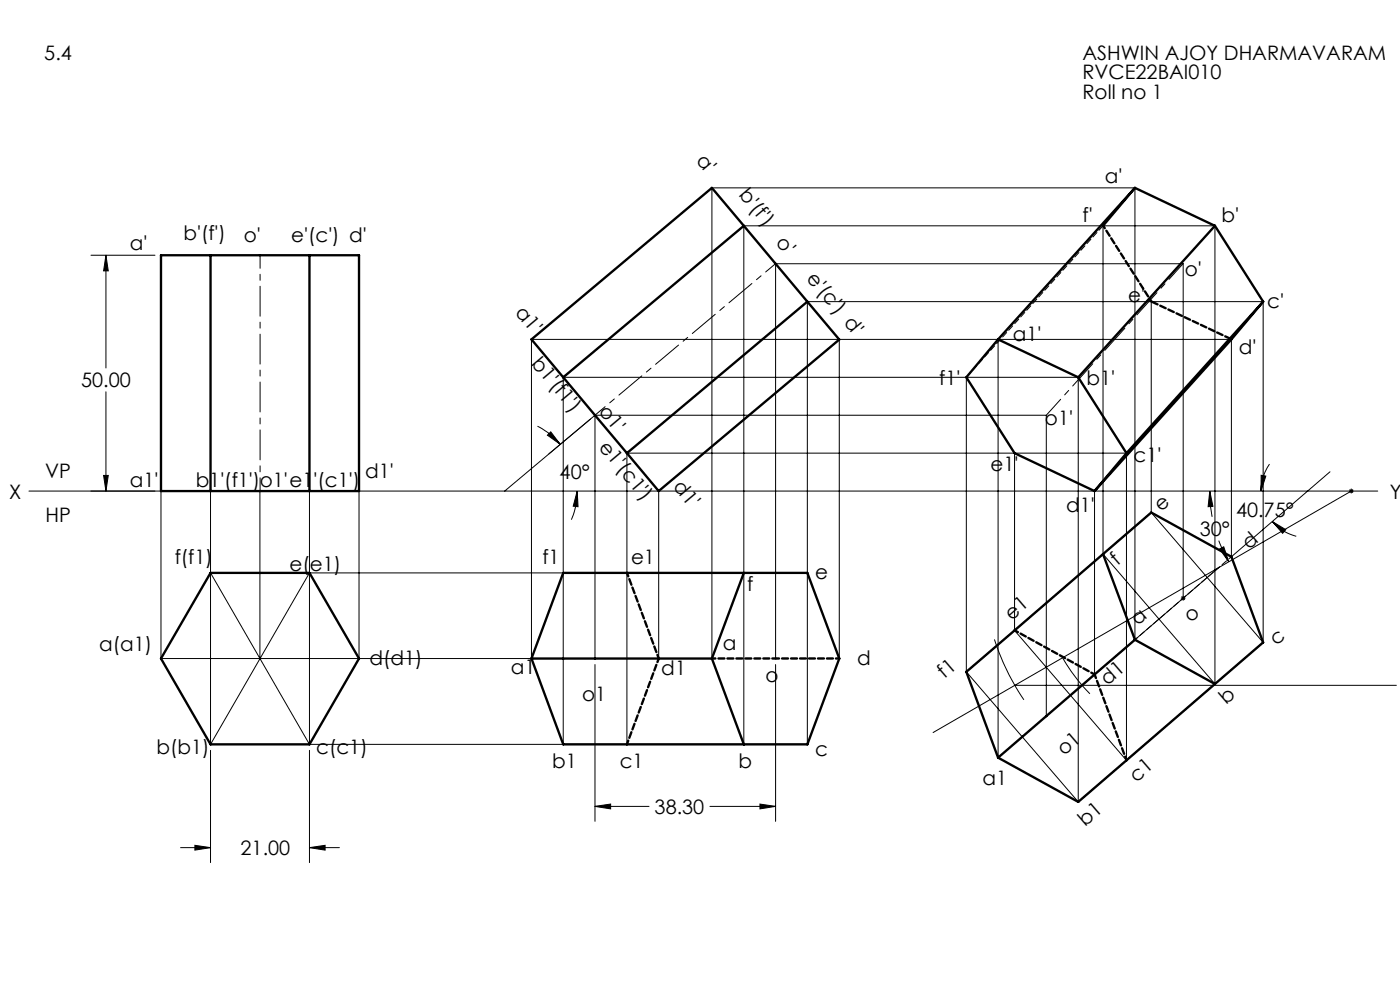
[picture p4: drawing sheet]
<svg xmlns="http://www.w3.org/2000/svg" width="297mm" height="210mm" viewBox="0 0 297 210" stroke-linecap="round" stroke-linejoin="round" font-family="sans-serif">
<g fill="none" stroke="#000" stroke-width=".21">
<path d="M19.3 54.1h13.6M22.5 54.1l.5 3.4h-1zM22.5 54.1v24M234 47.9v69.6M178 72v67.7M211.7 72v88.7M244.2 64v44.7M22.5 83.1v21.1M114 90.4a14.3 14.3 0 0 1 4.9 3.9M116.1 92.3l.7-.7 2.1 2.7zM126.2 88.1v51.6M126.2 88.1h95.8v63.8"/>
<path d="M126.2 88.1l-19.1 16.1M205 80v62.5M215.2 96.1v37.6M269.3 98.5a9.7 9.7 0 0 0-1.8 5.7M6.1 104.2h286.2M22 100.9h1l-.5 3.3zM44.7 104.2v53.7l21-36.4h105.6M55.1 104.2v35.5M65.7 104.2v53.7M76.2 104.2v35.5M122.4 104.2l.2 3.3-1-.1zM122.4 104.2a15.3 15.3 0 0 1-1.2 6"/>
<path d="M139.7 104.2v35.5M232.2 104.2v38.9M234 117.5l23.7 27.6M234 117.5l-18.8 16.2M244.2 108.7l-10.2 8.8M244.2 108.7l23.8 27.6M256.6 104.2l.7 3.2-1 .1zM256.6 104.2l.2 2.7 .3 2.7M258.6 114.7l.9 2.3 1.2 2.2M258.7 116.4l.9-.4 1.1 3.2zM267.5 100.8l1 .2-1 3.2zM269.9 110.6l2.9 1.8-.7 .7z"/>
<path d="M269.9 110.6a10.1 10.1 0 0 0 5.1 3.2M282.2 100.1l-21 18v-46.1h-148.5v67.7h-78.6v-35.5M286.3 103.8l.7 .7M286.7 103.6v1.1M286.7 104.2l-88.8 51.2M287 103.8l-.7 .7M44.7 121.5l21 36.4M211 135.6l.3 1a51.5 51.5 0 0 0 5.9 11.8M215.2 133.7l-10.2 8.8M215.2 133.7l23.8 27.6M225.4 139.5a38.4 38.4 0 0 0 5.8 7.7M240.8 135.7v-95.8h-89.8v99.8"/>
<path d="M250.5 126.9h1M250.6 126.5l.8 .7M251 127.4v-71.5h-86.5v83.8M251.4 126.5l-.8 .7M258.6 120.4l-29 25M268 136.3v-72.3h-96.7v93.9h-105.6M268 136.3l-10.3 8.8M44.7 159.2v23.8M65.7 159.2v23.8M119.5 157.9v-77.9h109.2v90.1M126.2 141v33.2M133 157.9v-61.8h106v65.2"/>
<path d="M164.5 141v33.2M205 142.5l23.7 27.6M215.3 145.4h80.9M257.7 145.1v-97.2h-99.9v110M257.7 145.1l-18.7 16.2M38.3 179.8h6.4M41.3 179.3l3.4 .5-3.4 .5zM65.7 179.8l3.3-.5v1zM65.7 179.8h6.3M126.2 171.1l3.3-.5v1zM126.2 171.1h11.5M150.6 171.1h13.9"/>
<path d="M161.2 170.6l3.3 .5-3.3 .5zM239 161.3l-10.3 8.8"/>
</g>
<path d="M126.3 88l38.3-32.1M55.2 104.1v-50" fill="none" stroke="#000" stroke-width=".21" stroke-dasharray="6.3 1.3 1.3 1.3" stroke-dashoffset="3.6"/>
<path d="M251 55.9l-29 32.1" fill="none" stroke="#000" stroke-width=".21" stroke-dasharray="6.3 1.3 1.3 1.3" stroke-dashoffset="1.8"/>
<path d="M261.2 118.1l-10.2 8.8M251 126.9l-10.2 8.8" fill="none" stroke="#000" stroke-width=".21" stroke-dasharray="1.3 .6" stroke-dashoffset=".6"/>
<path d="M234 47.9l-29 32.1" fill="none" stroke="#000" stroke-width=".21" stroke-dasharray="1.3 .6" stroke-dashoffset="-.1"/>
<g fill="none" stroke="#000" stroke-width=".5">
<path d="M240.8 39.9l-6.8 8M240.8 39.9l16.9 8M240.8 39.9l-29.1 32.1M34.1 54.1h42.1v50.1h-42.1zM44.7 54.1v50.1M65.7 54.1v50.1M157.8 47.9l-38.3 32.1M257.7 47.9l10.3 16.1M257.7 47.9l-29 32.1M112.7 72l38.3-32.1 27 32.1-38.3 32.2zM171.3 64l-38.3 32.1M211.7 72l-6.7 8 10.2 16.1 17 8.1"/>
<path d="M211.7 72l17 8M268 64l-6.8 8-29 32.2M268 64l-29 32.1M228.7 80l10.3 16.1M239 96.1l-6.8 8.1M234 117.5l10.2-8.8 17 9.4 6.8 18.2-10.3 8.8M234 117.5l-29 25 6.7 18.2M234 117.5l6.8 18.2M44.7 121.5h21l10.5 18.2-10.5 18.2h-21l-10.6-18.2zM112.7 139.7h38.3M119.5 121.5h51.8l6.7 18.2-6.7 18.2h-51.8l-6.8-18.2zM151 139.7l6.8 18.2"/>
<path d="M157.8 121.5l-6.8 18.2M240.8 135.7l-29.1 25M240.8 135.7l16.9 9.4M257.7 145.1l-29 25-17-9.4"/>
</g>
<path d="M234 47.9l10.3 16.1M164.6 139.7h-13.5M178.1 139.7h-13.5" fill="none" stroke="#000" stroke-width=".5" stroke-dasharray="1.3 .6" stroke-dashoffset=".6"/>
<path d="M139.8 139.7l-6.8-18.2M133 157.9l6.8-18.2M232.2 143.1l-17-9.4M239 161.3l-6.8-18.2" fill="none" stroke="#000" stroke-width=".5" stroke-dasharray="1.3 .6" stroke-dashoffset=".5"/>
<path d="M244.3 64l16.9 8" fill="none" stroke="#000" stroke-width=".5" stroke-dasharray="1.3 .6" stroke-dashoffset="-.2"/>
<path d="M41.3 179.3l3.4 .5-3.4 .5zM65.7 179.8l3.3-.5v1zM22.5 54.1l.5 3.4h-1zM22 100.9h1l-.5 3.3zM126.2 171.1l3.3-.5v1zM161.2 170.6l3.3 .5-3.3 .5zM122.4 104.2l.2 3.3-1-.1zM116.1 92.3l.7-.7 2.1 2.7zM267.5 100.8l1 .2-1 3.2zM269.9 110.6l2.9 1.8-.7 .7zM256.6 104.2l.7 3.2-1 .1zM258.7 116.4l.9-.4 1.1 3.2z" fill="#000"/>
<g font-size="4.2">
<text x="9.4" y="12.6">5.4</text>
<text x="229.6" y="12.6">ASHWIN AJOY DHARMAVARAM</text>
<text x="229.6" y="16.8">RVCE22BAI010</text>
<text x="229.6" y="21">Roll no 1</text>
<text x="147.6" y="34.1" transform="rotate(50 147.6 34.1)">a'</text>
<text x="156.6" y="41.4" transform="rotate(50 156.6 41.4)">b'(f')</text>
<text x="234.4" y="38.8">a'</text>
<text x="229.6" y="47.1">f'</text>
<text x="259.2" y="47.1">b'</text>
<text x="27.5" y="53.1">a'</text>
<text x="38.9" y="50.9">b'(f')</text>
<text x="51.7" y="51.3">o'</text>
<text x="61.8" y="51.3">e'(c') d'</text>
<text x="164.5" y="51.5" transform="rotate(50 164.5 51.5)">o'</text>
<text x="170.9" y="59.2" transform="rotate(50 170.9 59.2)">e'(c') d'</text>
<text x="251.3" y="58.5">o'</text>
<text x="239.3" y="64">e'</text>
<text x="268.9" y="65.4">c'</text>
<text x="109.1" y="66.3" transform="rotate(50 109.1 66.3)">a1'</text>
<text x="112.6" y="77.2" transform="rotate(50 112.6 77.2)">b1'(f1')</text>
<text x="214.9" y="72.4">a1'</text>
<text x="262.8" y="75.1">d'</text>
<text x="17.2" y="82.2">50.00</text>
<text x="199.3" y="81.6">f1'</text>
<text x="230.5" y="81.6">b1'</text>
<text x="126.9" y="87.4" transform="rotate(50 126.9 87.4)">o1'</text>
<text x="126.9" y="94.9" transform="rotate(50 126.9 94.9)">e1'(c1')</text>
<text x="221.7" y="90.2">o1'</text>
<text x="9.6" y="101.4">VP</text>
<text x="77.5" y="101.4">d1'</text>
<text x="118.7" y="101.6">40°</text>
<text x="210.1" y="100">e1'</text>
<text x="240.5" y="98">c1'</text>
<text x="1.9" y="105.8">X</text>
<text x="27.5" y="103.3">a1'</text>
<text x="41.5" y="103.3">b1'(f1')o1'e1'(c1')</text>
<text x="142.7" y="103.4" transform="rotate(50 142.7 103.4)">d1'</text>
<text x="294.8" y="105.8">Y</text>
<text x="9.6" y="110.8">HP</text>
<text x="226.2" y="108.5">d1'</text>
<text x="246.4" y="108.7" transform="rotate(-41 246.4 108.7)">e</text>
<text x="254.5" y="113.7">30°</text>
<text x="262.2" y="109.7">40.75°</text>
<text x="37.1" y="119.5">f(f1)</text>
<text x="115.1" y="119.6">f1</text>
<text x="133.9" y="119.6">e1</text>
<text x="265" y="116.6" transform="rotate(-41 265 116.6)">d</text>
<text x="61.4" y="121.1">e(e1)</text>
<text x="158.5" y="125.4">f</text>
<text x="172.9" y="122.9">e</text>
<text x="237.1" y="120" transform="rotate(-41 237.1 120)">f</text>
<text x="214.6" y="131.7" transform="rotate(-41 214.6 131.7)">e1</text>
<text x="153.3" y="137.9">a</text>
<text x="241.4" y="132.9" transform="rotate(-41 241.4 132.9)">a</text>
<text x="252.6" y="132.1" transform="rotate(-41 252.6 132.1)">o</text>
<text x="270.8" y="137.1" transform="rotate(-41 270.8 137.1)">c</text>
<text x="21.1" y="138.1">a(a1)</text>
<text x="78.4" y="141">d(d1)</text>
<text x="108.4" y="142.9">a1</text>
<text x="140.3" y="143.2">d1</text>
<text x="181.9" y="141">d</text>
<text x="200.4" y="144" transform="rotate(-41 200.4 144)">f1</text>
<text x="123.5" y="148.6">o1</text>
<text x="162.4" y="144.7">o</text>
<text x="235" y="145.4" transform="rotate(-41 235 145.4)">d1</text>
<text x="260.2" y="149.6" transform="rotate(-41 260.2 149.6)">b</text>
<text x="33.2" y="159.9">b(b1)</text>
<text x="67.1" y="159.9">c(c1)</text>
<text x="172.9" y="160.4">c</text>
<text x="225.7" y="160.5" transform="rotate(-41 225.7 160.5)">o1</text>
<text x="117.1" y="162.9">b1</text>
<text x="131.5" y="162.9">c1</text>
<text x="156.6" y="162.9">b</text>
<text x="208.4" y="166.6">a1</text>
<text x="241.1" y="166" transform="rotate(-41 241.1 166)">c1</text>
<text x="138.9" y="172.6">38.30</text>
<text x="230.2" y="175.4" transform="rotate(-41 230.2 175.4)">b1</text>
<text x="51" y="181.4">21.00</text>
</g>
</svg>
